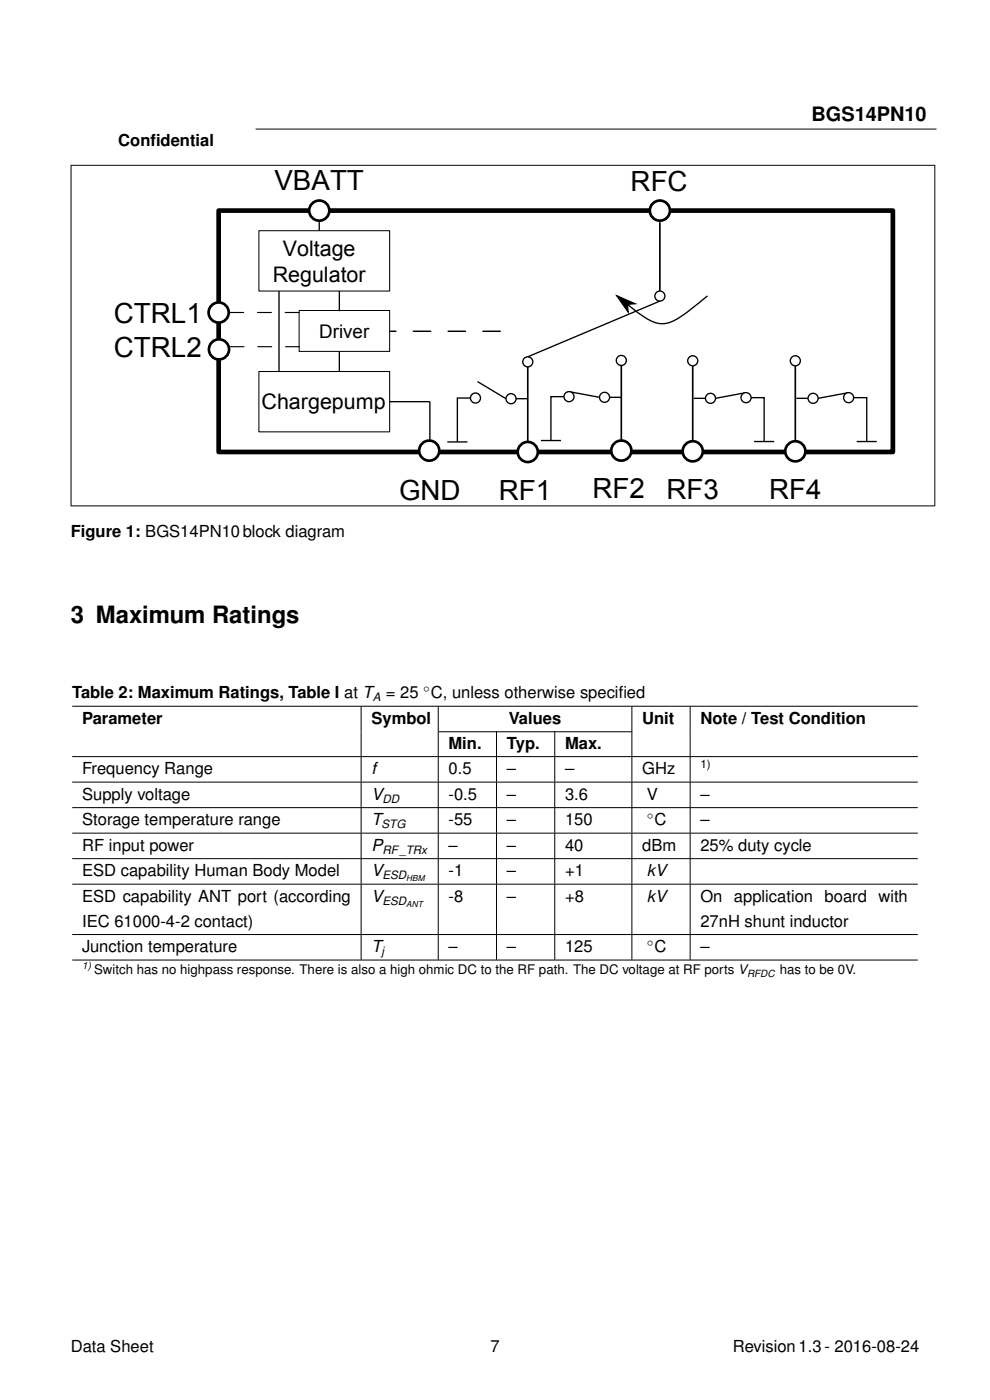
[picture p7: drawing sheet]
<svg xmlns="http://www.w3.org/2000/svg" width="210mm" height="297mm" viewBox="0 0 210 297" stroke-linecap="round" stroke-linejoin="round" font-family="sans-serif">
<path d="M54.2 27.4h144.5" fill="none" stroke="#000" stroke-width=".21"/>
<path d="M46.4 44.7h143v51.2h-143z" fill="none" stroke="#000" stroke-width=".99"/>
<g fill="#fff" stroke="#000" stroke-width=".57">
<circle cx="112" cy="95.9" r="2.13"/>
<circle cx="140" cy="44.7" r="2.13"/>
</g>
<path d="M140 47.3v16.1M112 77.8v16" fill="none" stroke="#000" stroke-width=".35"/>
<g fill="#fff" stroke="#000" stroke-width=".57">
<circle cx="67.7" cy="44.7" r="2.13"/>
<circle cx="46.4" cy="66.3" r="2.13"/>
</g>
<path d="M63.5 66.3h-15" fill="none" stroke="#000" stroke-width=".25" stroke-dasharray="2.9 2.9"/>
<circle cx="146.9" cy="95.7" r="2.13" fill="#fff" stroke="#000" stroke-width=".57"/>
<path d="M146.9 77.7v15.9" fill="none" stroke="#000" stroke-width=".35"/>
<g fill="#fff" stroke="#000" stroke-width=".28">
<circle cx="112" cy="76.8" r="1.07"/>
<circle cx="146.9" cy="76.5" r="1.07"/>
<circle cx="140" cy="62.8" r="1.07"/>
</g>
<path d="M140 63.9l-28 11.8" fill="none" stroke="#000" stroke-width=".28"/>
<path d="M54.9 48.9h27.8v12.8h-27.8zM54.9 78.8h27.8v12.8h-27.8z" fill="none" stroke="#000" stroke-width=".22"/>
<circle cx="91" cy="95.6" r="2.13" fill="#fff" stroke="#000" stroke-width=".57"/>
<path d="M63.5 65.9h19.2v8.6h-19.2z" fill="none" stroke="#000" stroke-width=".21"/>
<path d="M67.7 46.8v2.1M59.2 61.7v17.1M72 61.7v4.3M72 74.5v4.3M82.7 85.2h8.5" fill="none" stroke="#000" stroke-width=".28"/>
<path d="M106.1 70.3h-23.4" fill="none" stroke="#000" stroke-width=".31" stroke-dasharray="3.7 3.7"/>
<circle cx="108.4" cy="84.6" r="1.07" fill="#fff" stroke="#000" stroke-width=".28"/>
<path d="M101.3 80.9l6 3.7" fill="none" stroke="#000" stroke-width=".28"/>
<circle cx="100.9" cy="84.4" r="1.07" fill="#fff" stroke="#000" stroke-width=".28"/>
<path d="M94.9 93.7h4.3M99.8 84.4h-2.8v9.3M109.5 84.6h2.5" fill="none" stroke="#000" stroke-width=".28"/>
<circle cx="150.7" cy="84.5" r="1.07" fill="#fff" stroke="#000" stroke-width=".28"/>
<path d="M158.3 83.3l-6.5 1.2" fill="none" stroke="#000" stroke-width=".28"/>
<circle cx="158.3" cy="84.4" r="1.07" fill="#fff" stroke="#000" stroke-width=".28"/>
<path d="M91.2 85.2v8.5l-.2-.2M147.2 84.5h2.4M159.3 84.4h2.8v9.3M160 93.7h4.2" fill="none" stroke="#000" stroke-width=".28"/>
<circle cx="168.7" cy="95.7" r="2.13" fill="#fff" stroke="#000" stroke-width=".57"/>
<path d="M168.7 77.7v15.9" fill="none" stroke="#000" stroke-width=".35"/>
<g fill="#fff" stroke="#000" stroke-width=".28">
<circle cx="168.7" cy="76.5" r="1.07"/>
<circle cx="172.5" cy="84.5" r="1.07"/>
</g>
<path d="M180 83.3l-6.5 1.2" fill="none" stroke="#000" stroke-width=".28"/>
<circle cx="180" cy="84.4" r="1.07" fill="#fff" stroke="#000" stroke-width=".28"/>
<path d="M130.9 62.8l1.8 1.4a25.1 25.1 0 0 0 6.3 4.2 5.5 5.5 0 0 0 5.1-1l6-4.6M168.9 84.5h2.5M181.1 84.4h2.8v9.3M181.7 93.7h4.3" fill="none" stroke="#000" stroke-width=".28"/>
<path d="M130.9 62.8l3.8 1.6-1.6 .2 .1 1.6z" fill-rule="evenodd" fill="#000" stroke="#000" stroke-width=".28"/>
<circle cx="131.8" cy="95.6" r="2.13" fill="#fff" stroke="#000" stroke-width=".57"/>
<path d="M131.8 77.5v16" fill="none" stroke="#000" stroke-width=".35"/>
<g fill="#fff" stroke="#000" stroke-width=".28">
<circle cx="131.8" cy="76.5" r="1.07"/>
<circle cx="128.2" cy="84.3" r="1.07"/>
</g>
<path d="M120.7 83.1l6.5 1.2" fill="none" stroke="#000" stroke-width=".28"/>
<circle cx="120.7" cy="84.1" r="1.07" fill="#fff" stroke="#000" stroke-width=".28"/>
<path d="M114.7 93.5h4.3M119.6 84.1h-2.7v9.4M129.3 84.3h2.5" fill="none" stroke="#000" stroke-width=".28"/>
<circle cx="46.5" cy="74.1" r="2.13" fill="#fff" stroke="#000" stroke-width=".57"/>
<path d="M63.5 73.6h-14.9" fill="none" stroke="#000" stroke-width=".25" stroke-dasharray="2.9 2.9"/>
<path d="M15 35.1h183.4M15.1 35.1v72.2M198.3 35.1v72.2M15 107.3h183.4" fill="none" stroke="#000" stroke-width=".21"/>
<path d="M15.3 149.8h179.4v53.9h-179.4z" fill="#fff"/>
<g fill="none" stroke="#000" stroke-width=".21">
<path d="M15.3 149.8h179.4M76.6 149.9v10.5M93 149.9v10.5M93 155.2h41.1M105.3 155.2v5.2M117.7 155.2v5.2M134 149.9v10.5M146.4 149.9v10.5M15.3 160.5h179.4M15.3 165.9h179.4M15.3 171.3h179.4M15.3 176.7h179.4"/>
<path d="M76.6 160.6v5.3M76.6 166v5.3M76.6 171.4v5.3M76.6 176.8v5.3M93 160.6v5.3M93 166v5.3M93 171.4v5.3M93 176.8v5.3M105.3 160.6v5.3M105.3 166v5.3M105.3 171.4v5.3M105.3 176.8v5.3"/>
<path d="M117.7 160.6v5.3M117.7 166v5.3M117.7 171.4v5.3M117.7 176.8v5.3M134 160.6v5.3M134 166v5.3M134 171.4v5.3M134 176.8v5.3M146.4 160.6v5.3M146.4 166v5.3M146.4 171.4v5.3M146.4 176.8v5.3"/>
<path d="M15.3 182.2h179.4M15.3 187.6h179.4M15.3 198.3h179.4M76.6 182.2v5.3M76.6 187.6v10.6M76.6 198.3v5.3M93 182.2v5.3M93 187.6v10.6M93 198.3v5.3M105.3 182.2v5.3M105.3 187.6v10.6M105.3 198.3v5.3"/>
<path d="M117.7 182.2v5.3M117.7 187.6v10.6M117.7 198.3v5.3M134 182.2v5.3M134 187.6v10.6M134 198.3v5.3M146.4 182.2v5.3M146.4 187.6v10.6M146.4 198.3v5.3M15.3 203.7h179.4"/>
</g>
<g font-size="5.9">
<text x="58.2" y="40.4">VBATT</text>
<text x="133.8" y="40.6">RFC</text>
<text x="24.2" y="68.4">CTRL1</text>
<text x="24.2" y="75.8">CTRL2</text>
<text x="84.6" y="106.1">GND</text>
<text x="105.8" y="106">RF1</text>
<text x="125.7" y="105.7">RF2</text>
<text x="141.4" y="105.8">RF3</text>
<text x="163.1" y="105.8">RF4</text>
</g>
<text font-size="5.1" x="15" y="132.1">3 Maximum Ratings</text>
<g font-size="4.6">
<text x="57.8" y="59.9">Regulator</text>
<text x="60" y="54.2">Voltage</text>
<text x="55.5" y="86.9">Chargepump</text>
</g>
<text font-size="4.2" x="172.2" y="25.7">BGS14PN10</text>
<text font-size="4" x="67.7" y="71.8">Driver</text>
<g font-size="3.5">
<text x="25.1" y="31">Conf</text>
<text x="31.9" y="31">idential</text>
<text x="15" y="113.9">Figure 1: BGS14PN10block diagram</text>
<text x="15.3" y="148.1">Table 2: Maximum Ratings, Table I at T = 25</text>
<text x="91.4" y="148.1">C, unless otherwise specif</text>
<text x="131.2" y="148.1">ied</text>
<text x="17.4" y="153.6">Parameter</text>
<text x="78.8" y="153.6">Symbol</text>
<text x="107.9" y="153.6">Values</text>
<text x="136.2" y="153.6">Unit</text>
<text x="148.6" y="153.6">Note / Test Condition</text>
<text x="95.1" y="158.9">Min.</text>
<text x="107.5" y="158.9">Typ.</text>
<text x="119.9" y="158.9">Max.</text>
<text x="17.4" y="164.3">Frequency Range</text>
<text x="78.8" y="164.3">f</text>
<text x="95.1" y="164.3">0.5</text>
<text x="107.5" y="164.3">–</text>
<text x="119.9" y="164.3">–</text>
<text x="136.2" y="164.3">GHz</text>
<text x="17.4" y="169.7">Supply voltage</text>
<text x="78.8" y="169.7">V</text>
<text x="95.1" y="169.7">-0.5</text>
<text x="107.5" y="169.7">–</text>
<text x="119.9" y="169.7">3.6</text>
<text x="137.2" y="169.7">V</text>
<text x="148.6" y="169.7">–</text>
<text x="17.4" y="175.1">Storage temperature range</text>
<text x="78.8" y="175.1">T</text>
<text x="95.1" y="175.1">-55</text>
<text x="107.5" y="175.1">–</text>
<text x="119.9" y="175.1">150</text>
<text x="138.8" y="175.1">C</text>
<text x="148.6" y="175.1">–</text>
<text x="17.4" y="180.5">RF input power</text>
<text x="17.4" y="185.9">ESD capability Human Body Model</text>
<text x="78.8" y="180.5">P</text>
<text x="78.8" y="185.9">V</text>
<text x="95.1" y="180.5">–</text>
<text x="95.1" y="185.9">-1</text>
<text x="107.5" y="180.5">–</text>
<text x="107.5" y="185.9">–</text>
<text x="119.9" y="180.5">40</text>
<text x="119.9" y="185.9">+1</text>
<text x="136.2" y="180.5">dBm</text>
<text x="137.2" y="185.9">kV</text>
<text x="148.6" y="180.5">25% duty cycle</text>
<text x="17.4" y="191.3">ESD capability ANT port (according</text>
<text x="78.8" y="191.3">V</text>
<text x="95.1" y="191.3">-8</text>
<text x="107.5" y="191.3">–</text>
<text x="119.9" y="191.3">+8</text>
<text x="137.2" y="191.3">kV</text>
<text x="148.6" y="191.3">On application board with</text>
<text x="17.4" y="196.6">IEC 61000-4-2 contact)</text>
<text x="148.6" y="196.6">27nH shunt inductor</text>
<text x="17.4" y="202">Junction temperature</text>
<text x="78.8" y="202">T</text>
<text x="95.1" y="202">–</text>
<text x="107.5" y="202">–</text>
<text x="119.9" y="202">125</text>
<text x="138.8" y="202">C</text>
<text x="148.6" y="202">–</text>
<text x="15" y="286.8">Data Sheet</text>
<text x="104" y="286.8">7</text>
<text x="155.5" y="286.8">Revision1.3- 2016-08-24</text>
</g>
<g font-size="2.8">
<text x="20" y="206.6">Switch has no highpass response. There is also a high ohmic DC to the RF path. The DC voltage at RF ports V</text>
<text x="165.4" y="206.6">has to be 0V.</text>
</g>
<g font-size="2.5">
<text x="79.1" y="148.7">A</text>
<text x="89.8" y="146.9">◦</text>
<text x="148.6" y="163">1)</text>
<text x="81.1" y="170.2">DD</text>
<text x="137.2" y="173.8">◦</text>
<text x="80.9" y="175.7">STG</text>
<text x="81.1" y="181.1">RF_TRx</text>
<text x="81.1" y="186.5">ESD</text>
<text x="81.1" y="191.9">ESD</text>
<text x="80.9" y="202.6">j</text>
<text x="137.2" y="200.7">◦</text>
</g>
<g font-size="2.1">
<text x="17.4" y="205.6">1)</text>
<text x="158.5" y="207.2">RFDC</text>
</g>
<g font-size="1.8">
<text x="86.2" y="186.9">HBM</text>
<text x="86.2" y="192.4">ANT</text>
</g>
</svg>
